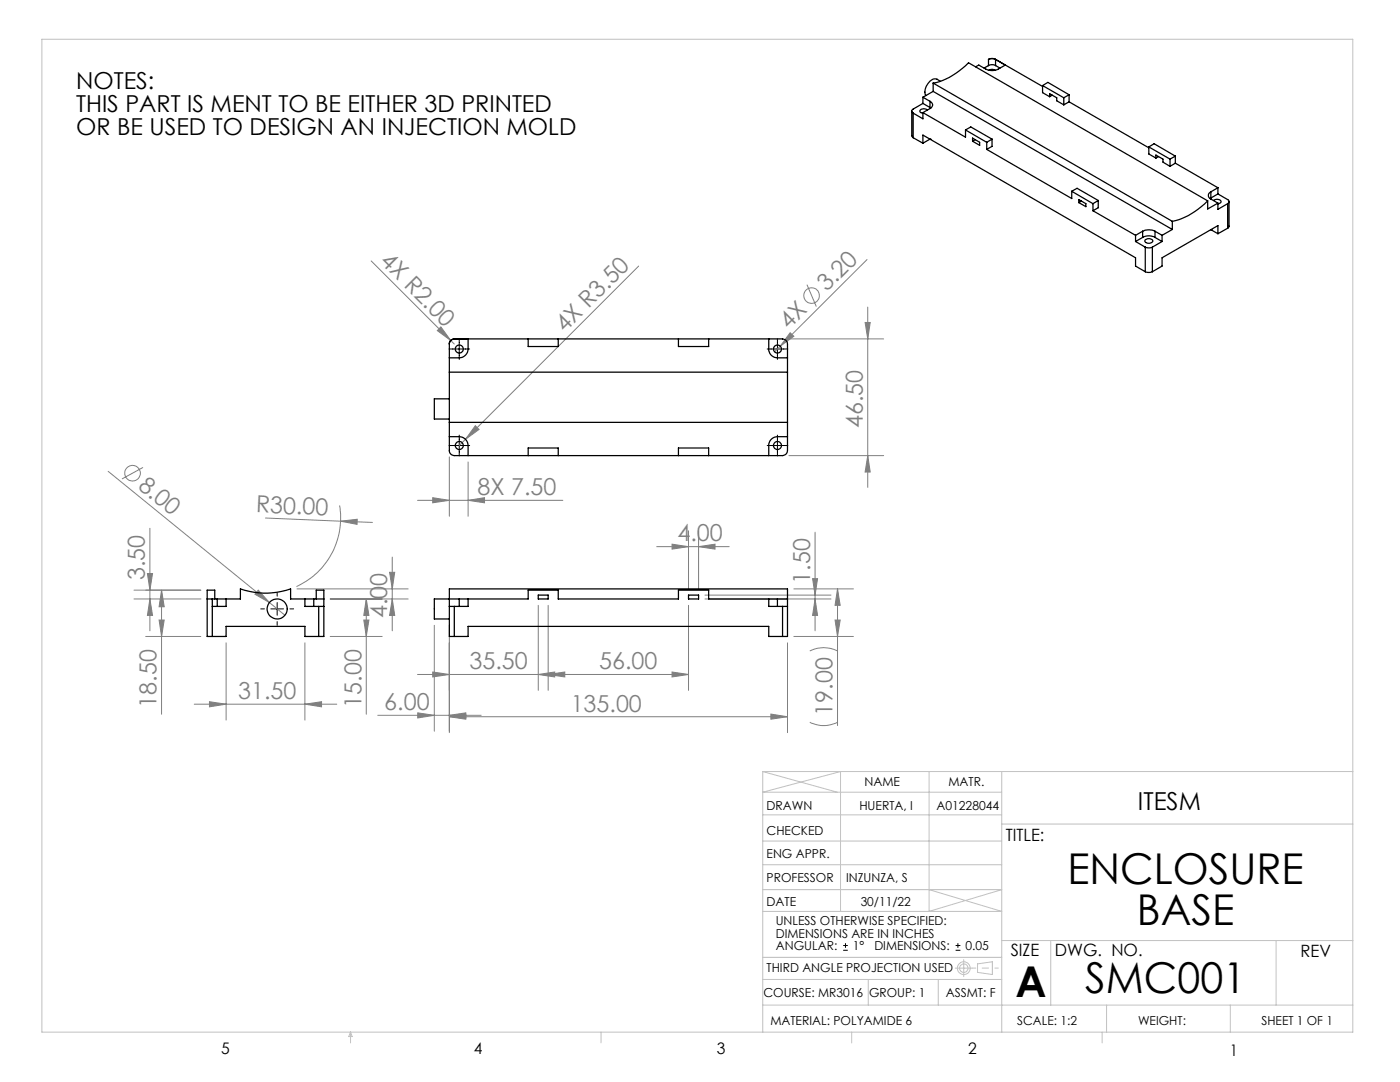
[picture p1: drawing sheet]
<svg xmlns="http://www.w3.org/2000/svg" width="279mm" height="216mm" viewBox="0 0 279 216" stroke-linecap="round" stroke-linejoin="round" font-family="sans-serif">
<g fill="none" stroke="#808080" stroke-width=".2">
<path d="M74.1 52.1l16.6 16.6M127.5 53.1l-35.8 35.8M161 56.8l1.9 4.4M173 51.8l-18.4 18.4M88 65.2l2 2.7-2.7-1.9zM157.4 67.6h19M157.7 66.4l.7 .7-2.7 2zM172.6 64.3h1.1l-.5 3.3zM173.2 61.3v36M21.6 94.1l35.3 28.7M28.5 93.3l-4.2 2.3M83.3 99.8h29"/>
<path d="M86.4 99.3l3.3 .5-3.3 .5zM89.7 91.2v11.8M93.4 99.8l3.3-.5v1zM93.4 92.2v10.8M94.9 84.9l.7 .8-2.7 2zM157.4 90.9h19M173.2 90.9l.5 3.3h-1.1zM26.7 119.5h13.4M26.7 117.8h13.4M29.4 114.4h1l-.5 3.4zM29.9 105.4v20.5M29.9 119.5l.5 3.3h-1z"/>
<path d="M32.2 117.8v24.7M32.2 117.8l.6 3.3h-1zM51.5 117.8l2.3 2.4-2.9-1.6zM53 103.4l15 .6M59.3 117.5h22.2M65.9 119.5h15.6M67.8 100.9a15 15 0 0 1-8.6 16.2M68 104l3.3-.4v1zM68 104l6.3 .2M73.1 119.5v23M73.1 119.5l.5 3.3h-1zM77.8 114.2h1l-.5 3.3z"/>
<path d="M78.3 111.2v14.7M78.3 119.5l.5 3.3h-1zM131.1 109.1h14.4M134.1 108.6l3.3 .5-3.3 .5zM137.4 105.9v11.6M139.4 109.1l3.3-.5v1zM139.4 105.9v11.6M140.7 118.7h25.1M140.7 119.5h25.1M158.4 117.5h11.9M162.2 115.5h1l-.5 3.2zM162.7 106.2v19.7"/>
<path d="M162.7 119.5l.5 3.3h-1zM167.1 117.5l.6 3.3h-1zM167.1 117.5v27.3M29.1 127h11M31.8 123.7h1l-.6 3.3zM45.1 128.3v15.4M60.9 128.3v15.4M65.9 127h10.4M72.6 123.7h1l-.5 3.3zM83.3 134.6h54.1M86.4 134.1l3.3 .5-3.3 .5zM86.7 124.8v21.1"/>
<path d="M89.7 124.8v21.4M107.4 134.6l3.3-.5v1zM107.4 120.8v17M109.4 134.6l3.3-.5v1zM109.4 120.8v17M134.1 134.1l3.3 .5-3.3 .5zM137.4 120.8v17M157.2 128.3v17.9M158.4 127h11.9M161.6 129.9a6.1 6.1 0 0 1 5.5 0M166.7 123.7h1l-.6 3.3zM38.8 140.5h28.4"/>
<path d="M41.8 140l3.3 .5-3.3 .5zM60.9 140.5l3.3-.5v1zM75.4 142.7h20.6M83.4 142.2l3.3 .5-3.3 .6zM89.7 143l3.3-.5v1zM89.7 142.7l3.3-.5v1.1zM89.7 143h67.5M153.8 142.5l3.4 .5-3.4 .5zM161.6 144.1a6.1 6.1 0 0 0 5.5 0"/>
<circle cx="162" cy="59" r="1.55"/>
<circle cx="26.5" cy="94.4" r="1.55"/>
</g>
<g fill="none" stroke="#000" stroke-width=".2">
<path d="M89.6 69.6h4.1M91.7 67.6v4.1M153.1 69.6h4.1M155.2 67.6v4.1M89.6 88.9h4.1M91.7 86.8v4.2M153.1 88.9h4.1M155.2 86.8v4.2M55.3 118.3v.7M52 121.5h.8M54 121.5h2.6M55.3 120.2v2.6"/>
<path d="M55.3 124v.8M57.9 121.5h.7M168.3 189.6h.9M168.3 188.7h.9M168.7 188.2v.9M190.7 189.6h1M190.7 188.7h1M191.2 188.2v.9"/>
</g>
<g fill="none" stroke="#c0c0c0" stroke-width=".2">
<path d="M8.4 7.8h261.6v198.2h-261.6zM152.2 154h117.8M152.2 154v52M152.2 154l14.9 4.1M185.4 154v27.9l14.5-4.4h-47.7M199.9 154v52M199.9 158.1h-47.7l15.5-4.1v27.9M152.2 167.8h47.7M152.2 162.6h47.7M152.2 172.5h47.7M185.4 177.5l14.5 4.4h-47.7M199.9 164.4h70.1"/>
<path d="M152.2 195.4h47.7M152.2 191h47.7M173.3 195.4v5.2M187.3 195.4v5.2M190.6 193.2h3.4M192.3 191.5v3.4M195.1 192.3l2.9-.4v2.6l-2.9-.5zM199.9 187.7h70.1M209.7 187.7v12.9M254.7 187.7v12.9M70 206v2.1M70 206l.3 .8h-.7z"/>
<path d="M119.9 206v2.1M152.2 200.6h117.8M170 206v2.1M220 206v2.1M220.8 200.6v5.4M245.5 200.6v5.4"/>
<circle cx="192.3" cy="193.2" r="1.28"/>
<circle cx="192.3" cy="193.2" r=".84"/>
</g>
<path d="M194.1 193.2h5.1" fill="none" stroke="#c0c0c0" stroke-width=".2" stroke-dasharray="15.2 1.3 1.3 1.3" stroke-dashoffset="14.6"/>
<g fill="#808080">
<path d="M88 65.2l2 2.7-2.7-1.9z"/>
<path d="M51.5 117.8l2.3 2.4-2.9-1.6z"/>
<path d="M157.7 66.4l.7 .7-2.7 2z"/>
<path d="M94.9 84.9l.7 .8-2.7 2z"/>
<path d="M68 104l3.3-.4v1z"/>
<path d="M107.4 134.6l3.3-.5v1zM86.4 134.1l3.3 .5-3.3 .5zM134.1 134.1l3.3 .5-3.3 .5zM109.4 134.6l3.3-.5v1z"/>
<path d="M89.7 143l3.3-.5v1zM153.8 142.5l3.4 .5-3.4 .5zM83.4 142.2l3.3 .5-3.3 .6zM89.7 142.7l3.3-.5v1.1zM134.1 108.6l3.3 .5-3.3 .5zM139.4 109.1l3.3-.5v1zM86.4 99.3l3.3 .5-3.3 .5zM93.4 99.8l3.3-.5v1zM41.8 140l3.3 .5-3.3 .5zM60.9 140.5l3.3-.5v1z"/>
<path d="M167.1 117.5l.6 3.3h-1zM166.7 123.7h1l-.6 3.3zM162.2 115.5h1l-.5 3.2zM162.7 119.5l.5 3.3h-1zM172.6 64.3h1.1l-.5 3.3zM173.2 90.9l.5 3.3h-1.1zM77.8 114.2h1l-.5 3.3zM78.3 119.5l.5 3.3h-1zM73.1 119.5l.5 3.3h-1zM72.6 123.7h1l-.5 3.3z"/>
<path d="M29.4 114.4h1l-.5 3.4zM29.9 119.5l.5 3.3h-1z"/>
<path d="M32.2 117.8l.6 3.3h-1zM31.8 123.7h1l-.6 3.3z"/>
</g>
<g fill="none" stroke="#000" stroke-width=".25">
<path d="M184.2 19.4v1.2M184.2 19.4l1.4 .8M186.2 16.6a13.2 13.2 0 0 0 7.1-4.1l47.7 27.6M186.2 18.2l-2 1.2M186.2 18.2l47.8 27.6M186.2 16.6l47.8 27.6M186.2 16.6v1.6M187.7 16.2l-.7-.4a2.06 2.06 0 0 0-2.3 1.7l-.1 .9 .2 .7M197.3 13.1a1.5 1.5 0 0 1 1.4 0M197.3 13.1l-.9 .5M197.3 14a1.23 1.23 0 0 1 1.3 0M198.7 11.9l1.9 1.1-1.4 .8a2.81 2.81 0 0 1-2.5 0l-1.4-.8-.6 .3"/>
<path d="M198.7 11.9a1.5 1.5 0 0 0-1.4 0v1.2M198.7 11.9l9.4 5.4M198.7 13.1l.9 .5M198.7 11.9v1.2M208.1 17.1v1.4l1.4 .8M208.1 17.1l4.2 2.4M208.1 17.1l1-.7 4.3 2.5M209.5 19.3v-.6l1.4 .8v.6l1.4 .8M210 19l-.5 .3M212.3 19.5v1.4M213.4 18.9l-1.1 .6M213.4 18.9v1.4"/>
<path d="M182 22.2v5l.2 .3M182.2 27.5l2 1.1M182.2 22.6v4.9M184.2 20.6l-2 1.2a.43 .43 0 0 0-.2 .4 .43 .43 0 0 0 .2 .4M184.2 28.6v-1.6l42.4 24.4v1.7l2 1.1M184.2 22.5v1.2l-2-1.1M184.2 22.5l8.5 4.9v-1.5M184.2 20.6l1.4 .8M185.1 21.9a1.01 1.01 0 0 0-1.5 .3l.1 .2 .5 .2M185.6 20.2a.76 .76 0 0 1 .5 .7 .76 .76 0 0 1-.5 .8l-1.4 .8M185.6 27.8h.1M185.6 21.4l.2 .2"/>
<path d="M185.6 20.2v1.2M185.6 27.8l-1.4 .8M192.7 25.9l4.2 2.5M192.7 25.9l1-.6 4.3 2.5M194.1 27.6l1.4 .8v.6l-1.4-.8zM194.6 27.9l-.5 .3M196.9 29.8l17 9.8v-1.4M196.9 28.4v1.4M198 27.8v1.4l-1.1 .6M198 27.8l-1.1 .6M213.4 20.3l15.9 9.2M213.4 20.3l-1.1 .6"/>
<path d="M213.9 38.2l4.2 2.4M213.9 38.2l1-.6 4.3 2.4M215.3 39.8l1.4 .8v.6l-1.4-.8zM229.3 29.3v1.4l1.4 .8M229.3 29.3l4.2 2.4M229.3 29.3l1-.6 4.3 2.5M230.7 31.5v-.6l1.4 .8v.6l1.4 .9M231.2 31.3l-.5 .2M233.5 31.7v1.5M234.6 32.6l8.5 4.9M234.6 32.6l-1.1 .6M234.6 31.2l-1.1 .5"/>
<path d="M234.6 31.2v1.4M241.7 38.3a.77 .77 0 0 0-.5 .7 .77 .77 0 0 0 .5 .7l1.4 .8M241.7 39.5l-.2 .1M241.7 38.3v1.2M243.1 38.7l1.9 1.1a.43 .43 0 0 1 .3 .4 .43 .43 0 0 1-.3 .4M243.1 37.5v1.2M243.1 37.5l-1.4 .8M243.1 38.7l-1.4 .8M215.8 40.1l-.5 .3M218.1 40.6v1.5M218.1 42.1l8.5 4.9M219.2 40v1.5l-1.1 .6"/>
<path d="M219.2 40l-1.1 .6M226.6 47v1.2M226.6 48.2l2 1.1M228 46.1a2.81 2.81 0 0 1 2.5 0M228 47.4a2.53 2.53 0 0 1 2.5 0M228 46.1l-1.4 .9M228 47.4l-1.4 .8M228 46.1v1.3M228.6 54.2l.5 .2 .9-.2M228.6 49.3l.5 .2 .9-.2M228.6 47.8a1 1 0 0 1 1.5 .3 .95 .95 0 0 1-1.6 0zM228.6 49.3v4.9"/>
<path d="M230 49.3v4.9M230.5 46.1l1.4 .9M230.5 47.4l1.4 .8M230.5 46.1v1.3M231.9 47v1.2M231.9 48.2l-1.9 1.1M234 45.8l-2.1 1.2M234 44.2v1.6M241 40.1a14.5 14.5 0 0 1-7 4.1M241 40.1v1.6l2.1-1.2M241.7 45.8h.1M241.7 45.8l1.4 .8"/>
<path d="M242.2 40a1.03 1.03 0 0 1 1.5 .2l-.1 .3-.5 .2M243.1 40.5v1.3l1.9-1.2M243.1 46.6v-1.6l-11.2 6.4v1.7l-1.9 1.1M245 40.6v4.9M245 45.5l-1.9 1.1M245.3 40.2v5l-.3 .3M89.7 74.3v10M89.7 68.7a.96 .96 0 0 1 1-1h2.7v1.9a1.79 1.79 0 0 1-1.7 1.8h-2M89.7 68.7a1.02 1.02 0 0 1 1-1.1h65.5a1.02 1.02 0 0 1 1 1.1v5.6M89.7 79.6h-3v4h3M89.7 68.7v5.6M89.7 74.3h67.5"/>
<path d="M105.4 67.6v1.5h6v-1.5M135.4 67.6v1.5h6v-1.5M153.4 67.6v2a1.73 1.73 0 0 0 1.8 1.8h2M157.2 74.3v10M89.7 87.1h2a1.79 1.79 0 0 1 1.7 1.8v2M89.7 84.3v5.6a1.02 1.02 0 0 0 1 1h65.5a1.02 1.02 0 0 0 1-1v-5.6M89.7 84.3h67.5M105.4 90.9v-1.5h6v1.5M135.4 90.9v-1.5h6v1.5M157.2 87.1h-2a1.74 1.74 0 0 0-1.8 1.8v2M41.3 119.5h1.1M42.4 119.5h1"/>
<path d="M42.4 119.5v7.5M42.9 119.5v-1.7h-1.6v9.2h1.1M43.4 119.5h1.7M43.4 119.5v1.5M45.1 119.5h2.9v-2a15.1 15.1 0 0 0 10 0v2h2.9M45.1 119.5v1.5h-2.7M60.9 119.5h1.7M60.9 119.5v1.5h2.7M62.6 119.5h2M62.6 119.5v1.5M63.1 119.5v-1.7h1.5v9.2h-1M91.7 119.5h1.7"/>
<path d="M91.7 119.5h-5v4h3M91.7 119.5v1.5M93.4 119.5h12v-1.7h6v1.7h24v-1.7h6v1.7h12M93.4 119.5v1.5h-2.7M107.4 118.7h2v.8h-2zM137.4 118.7h2v.8h-2zM153.4 119.5h1.8M153.4 119.5v1.5h2.8M155.2 119.5h2M155.2 119.5v1.5M42.4 127h2.7v-2h15.8v2h2.7M63.6 121h1"/>
<path d="M63.6 121v6M89.7 121h1M90.7 127h-1v-9.5h67.5v9.5h-1M90.7 121v6M90.7 127h2.7v-2h60v2h2.8M156.2 121h1M156.2 121v6"/>
<circle cx="91.7" cy="69.7" r=".8"/>
<circle cx="155.2" cy="69.7" r=".8"/>
<circle cx="91.7" cy="88.9" r=".8"/>
<circle cx="155.2" cy="88.9" r=".8"/>
<circle cx="55.3" cy="121.5" r="2"/>
</g>
<g font-size="8.5">
<text x="213" y="176.4">ENCLOSURE</text>
<text x="226.9" y="184.6">BASE</text>
<text x="202.7" y="198.8">A</text>
<text x="216.6" y="198.1">SMC001</text>
</g>
<text font-size="4.9" x="227.1" y="161.7">ITESM</text>
<g font-size="4.7">
<text x="15.2" y="17.8">NOTES:</text>
<text x="15.2" y="22.3">THIS PART IS MENT TO BE EITHER 3D PRINTED</text>
<text x="15.2" y="26.9">OR BE USED TO DESIGN AN INJECTION MOLD</text>
</g>
<g font-size="4.7" fill="#808080">
<text x="75.7" y="52.3" transform="rotate(45 75.7 52.3)">4X R2.00</text>
<text x="165" y="58.4" transform="rotate(-45 165 58.4)">3.20</text>
<text x="157.4" y="65.9" transform="rotate(-45 157.4 65.9)">4X</text>
<text x="112.7" y="66.4" transform="rotate(-45 112.7 66.4)">4X R3.50</text>
<text x="172.2" y="85.4" transform="rotate(-90 172.2 85.4)">46.50</text>
<text x="27.4" y="97.4" transform="rotate(39 27.4 97.4)">8.00</text>
<text x="95.3" y="98.8">8X 7.50</text>
<text x="51" y="102.3" transform="rotate(2 51 102.3)">R30.00</text>
<text x="135.2" y="108">4.00</text>
<text x="28.9" y="115.7" transform="rotate(-90 28.9 115.7)">3.50</text>
<text x="161.7" y="116.5" transform="rotate(-90 161.7 116.5)">1.50</text>
<text x="77.3" y="123.4" transform="rotate(-90 77.3 123.4)">4.00</text>
<text x="93.7" y="133.6">35.50</text>
<text x="119.6" y="133.6">56.00</text>
<text x="31.3" y="141.2" transform="rotate(-90 31.3 141.2)">18.50</text>
<text x="47.5" y="139.5">31.50</text>
<text x="72.1" y="141.2" transform="rotate(-90 72.1 141.2)">15.00</text>
<text x="76.7" y="141.7">6.00</text>
<text x="113.9" y="142">135.00</text>
<text x="166.2" y="142.8" transform="rotate(-90 166.2 142.8)">19.00</text>
</g>
<g font-size="3.4">
<text x="200.7" y="167.9">TITLE:</text>
<text x="201.7" y="190.8">SIZE</text>
<text x="210.5" y="190.8">DWG. NO.</text>
<text x="259.5" y="190.9">REV</text>
</g>
<g font-size="3.2">
<text x="44.2" y="210.4">5</text>
<text x="94.6" y="210.3">4</text>
<text x="143.1" y="210.4">3</text>
<text x="193.2" y="210.3">2</text>
<text x="245.4" y="210.6">1</text>
</g>
<g font-size="2.5">
<text x="153" y="161.7">DRAWN</text>
<text x="171.5" y="161.7">HUERTA, I</text>
<text x="172.5" y="156.8">NAME</text>
<text x="186.9" y="161.7">A01228044</text>
<text x="189.3" y="156.8">MATR.</text>
<text x="153" y="166.6">CHECKED</text>
<text x="153" y="171.3">ENG APPR.</text>
<text x="153" y="176">PROFESSOR</text>
<text x="168.9" y="176">INZUNZA, S</text>
<text x="153" y="180.7">DATE</text>
<text x="154.8" y="184.6">UNLESS OTHERWISE SPECIFIED:</text>
<text x="171.8" y="180.7">30/11/22</text>
<text x="154.8" y="187.1">DIMENSIONS ARE IN INCHES</text>
<text x="154.8" y="189.6">ANGULAR:</text>
<text x="170.2" y="189.6">1°</text>
<text x="174.5" y="189.6">DIMENSIONS:</text>
<text x="192.7" y="189.6">0.05</text>
<text x="153" y="194">THIRD ANGLE PROJECTION USED</text>
<text x="152.4" y="198.9">COURSE: MR3016</text>
<text x="173.4" y="198.9">GROUP: 1</text>
<text x="188.7" y="199">ASSMT: F</text>
<text x="153.7" y="204.5">MATERIAL: POLYAMIDE 6</text>
<text x="203" y="204.5">SCALE: 1:2</text>
<text x="227.1" y="204.5">WEIGHT:</text>
<text x="251.8" y="204.5">SHEET 1 OF 1</text>
</g>
</svg>
